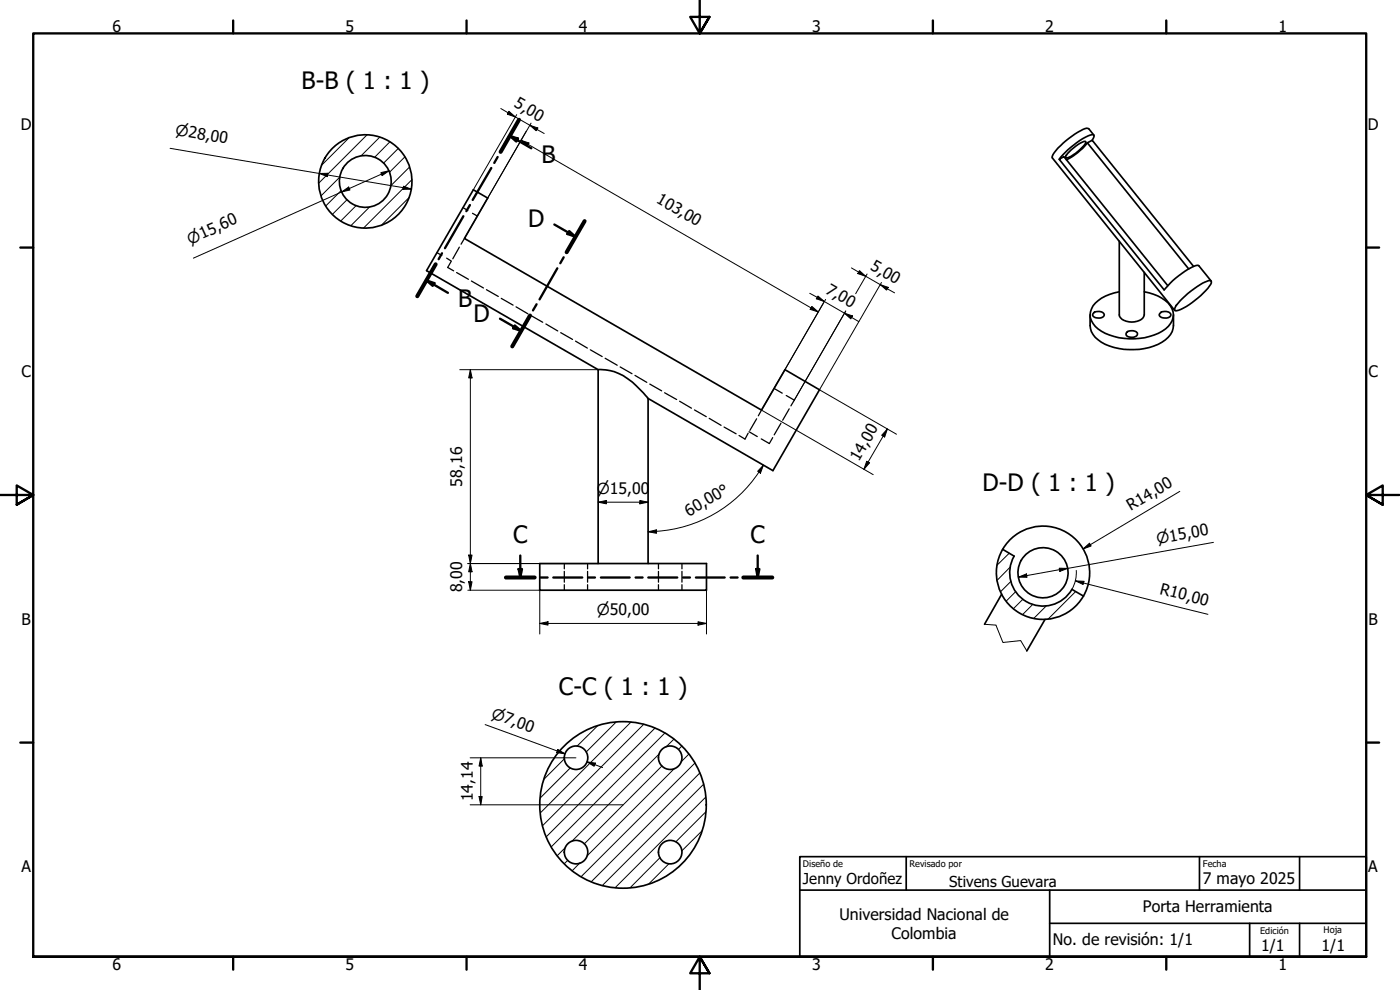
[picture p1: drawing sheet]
<svg xmlns="http://www.w3.org/2000/svg" width="420mm" height="297mm" viewBox="0 0 420 297" stroke-linecap="round" stroke-linejoin="round" font-family="sans-serif">
<!-- layer: Sombreado (ISO) -->
<g fill="none" stroke="#000" stroke-width=".3">
<path d="M102 53.1l-5.6 5.6M102.4 57.2l-4.6 4.6M104.1 59.9l-4.3 4.3M104.8 41.3l-8.3 8.3M110.2 40.4l-14.5 14.5M114 41.1l-5.7 5.7M117 42.5l-4.5 4.7M119.5 44.6l-4.4 4.3M121.5 47l-4.6 4.7M122.8 59.2l-8.3 8.3M122.9 50.1l-5.6 5.6M123.6 53.9l-14.4 14.5"/>
<path d="M106.9 61.6l-4.6 4.7M110.9 62.1l-5.6 5.6M302.9 166l-3.7 3.6M303.2 170.1l-3.9 4M303.4 174.4l-3.1 3.1M304.9 177.5l-2.9 2.8M307 179.8l-2.8 2.8M322.8 177.5l-8.2 8.2M309.9 181.3l-3 3.1M314 181.8l-3.7 3.7M179.3 217.8l-6.1 6.1M184.9 216.6l-9 9.1"/>
<path d="M189.4 216.6l-27.2 27.3M193.2 217.3l-30.4 30.5M196.6 218.4l-32.7 32.7M199.6 219.9l-34.2 34.2M169.4 227.6l-6.1 6.2M171.1 230.4l-9 9M197.9 226.2l-26.3 26.3M198.7 229.8l-23.4 23.4M202.3 221.7l-2.5 2.4M202.4 230.6l-26.3 26.2M204.7 223.8l-1.1 1.1M206.8 226.2l-2.4 2.4"/>
<path d="M208.6 228.9l-34.2 34.2M210.1 231.9l-32.7 32.7M211.2 235.3l-30.4 30.4M211.8 239.1l-27.2 27.3M169.5 254.4l-2.3 2.4M170.4 258.1l-1.1 1.1M174.1 258.8l-2.4 2.5M198.1 257.3l-9 9.1M200.9 259.1l-6.2 6.1M210.8 249.2l-6.2 6.1M211.8 243.6l-9 9"/>
</g>
<!-- layer: Oculto (ISO) -->
<g fill="none" stroke="#000" stroke-width=".38">
<path d="M131.1 75.8l1.5 .8M134 77.5l1.4 .8M135.4 78.5l-1 1.7 1.7 1.1M137.9 74.2l-2 3.4M138.9 62.3l1.5 .9M139.4 71.6l-1 1.7M141.8 64l1.5 .8M137 81.8l3.6 2M141.5 84.3l3.6 2.1M146 86.9l3.5 2M150.4 89.5l3.6 2.1M154.9 92.1l3.5 2.1"/>
<path d="M159.3 94.7l3.6 2M163.8 97.2l3.6 2.1M168.3 99.8l3.5 2M172.7 102.3l3.6 2.1M177.2 105l3.5 2M181.6 107.5l3.6 2.1M186.1 110.1l3.6 2M190.6 112.6l3.5 2.1M195 115.2l3.6 2.1M199.5 117.8l3.6 2.1M232.3 116.6l2.5 1.4M236 118.7l2.4 1.4-1 1.7"/>
<path d="M204 120.4l3.5 2.1M208.4 123l3.6 2M212.9 125.5l3.5 2.1M217.3 128.1l3.6 2.1M224.5 130l-.9 1.7-1.8-1M224.8 129.5l2.5 1.5M227.1 125.7l-2.1 3.4M228.5 123l-.9 1.8M231.9 131.3l-1 1.8-2.4-1.4M234.4 127l-2.1 3.5M236.9 122.7l-2 3.4M169.4 169.1v1.6"/>
<path d="M169.4 171.4v3.3M169.4 175.4v1.7M176.3 169.1v1.6M176.3 171.4v3.3M176.3 175.4v1.7M197.6 169.1v1.6M197.6 171.4v3.3M197.6 175.4v1.7M204.7 169.1v1.6M204.7 171.4v3.3M204.7 175.4v1.7"/>
</g>
<!-- layer: Visible (ISO) -->
<g fill="none" stroke="#000" stroke-width=".51">
<path d="M320.9 45.5a10.7 10.7 0 0 1 4.7-3.1l.2 .1a1.27 1.27 0 0 1-.6 1.3 10.5 10.5 0 0 1-5.4 3.6l.2-.9zM326.3 42.8l1.5-.7 30.4 37.8M326.3 42.8a17.4 17.4 0 0 1-6.3 5.1M326.3 42.8l30.4 37.9M327.8 42.1a1.52 1.52 0 0 0 .4-1.6 7.9 7.9 0 0 0-5.1 2.3l-2.7 2.2-2.5 2.8M328.3 40.6l-1.5-1.9a1.55 1.55 0 0 0-1.8 .1 23.6 23.6 0 0 0-9.2 8v.6l36.8 45.7M335.9 72.4v22.1a3.8 3.8 0 0 0 4.6 2.1 2.9 2.9 0 0 0 2.9-2.1v-12.8M327.2 94.5a7.7 7.7 0 0 0 1.5 6.7 16.9 16.9 0 0 0 13.3 3.6 13.1 13.1 0 0 0 9.3-4.4 8.2 8.2 0 0 0 .9-5.9M328.1 94a2.14 2.14 0 0 1 3.3 .4 2.07 2.07 0 0 1-3.5 .3zM335.9 87.6a10.7 10.7 0 0 0-8.3 5 5.3 5.3 0 0 0 2.9 6.8 19 19 0 0 0 19.3-.7 5 5 0 0 0-.1-8.5 13.5 13.5 0 0 0-6.3-2.6M338.4 99.5l1.1-.3a1.29 1.29 0 0 1 1.8 1.3 2.3 2.3 0 0 1-3.4-.1l.2-.6zM348.4 93.7l1-.2a1.37 1.37 0 0 1 1.9 1.2 2.37 2.37 0 0 1-3.4 0z"/>
<path d="M354.1 90.3a26.1 26.1 0 0 1 8.7-6.1l.7 .1a1.33 1.33 0 0 1-.5 1.5 24.2 24.2 0 0 1-9.7 7.4l-.7-.1a1.88 1.88 0 0 1 1-2.1zM363.5 84.3l-3.7-4.6a4 4 0 0 0-3.3 1.1 27.7 27.7 0 0 0-7.1 6.2l-31.5-39.2 1.4-.8 31.2 38.7M179.5 110.9l-51.5-29.7 14-24.3 4.4 2.5-7 12.2 89.1 51.4 7.1-12.1 10.3 6.1-13.9 24.2-37.5-21.6M179.5 110.9a14.4 14.4 0 0 1 11.5 4.9l3.5 3.8M179.5 110.9v58.2M194.5 119.6v49.5M162 169.1h50v8h-50zM300.6 178.3l-5.1 9M300.9 164.8l3.5 2a10 10 0 0 0 3.6 13.7 10 10 0 0 0 13.7-3.7l3.5 2.1M313.6 185.9l-5.4 9.4"/>
<circle cx="109.6" cy="54.4" r="7.8"/>
<circle cx="109.6" cy="54.4" r="14"/>
<circle cx="313" cy="171.8" r="14"/>
<circle cx="313" cy="171.8" r="7.5"/>
<circle cx="172.9" cy="227.3" r="3.5"/>
<circle cx="201.1" cy="227.3" r="3.5"/>
<circle cx="172.9" cy="255.7" r="3.5"/>
<circle cx="187" cy="241.5" r="25"/>
<circle cx="201.1" cy="255.7" r="3.5"/>
</g>
<path d="M295.5 187.3l3.4 .3 2.1 5.2 5.3-.6 1.9 3.1" fill="none" stroke="#000" stroke-width=".3"/>
<g fill="none" stroke="#000" stroke-width=".7">
<path d="M155.8 35.9l-5.6 9.7M147.4 50.4l-5.5 9.6M149.4 47.1l-1.1 1.8M153 40.8l2.4 .8-.5 .9zM153 40.8l6.4 3.7M130.7 79.3l-5.5 9.6M132.7 76l-1.1 1.8M139.1 64.9l-5.6 9.6M141 61.5l-1 1.9M166.4 67.4l6.3 3.6M169.2 77.2l-1.1 1.8M170.8 69.3l1.9 1.7-2.4-.8z"/>
<path d="M175.5 66.3l-5.4 9.4M128 84.1l2.4 .8-.5 .9zM128 84.1l6.4 3.8M150.1 95.6l6.3 3.7M154.5 97.6l1.9 1.7-2.4-.8zM159.1 94.7l-5.4 9.2M161 91.3l-1 1.8M167.3 80.5l-5.4 9.3M151.8 173.3h8.7M155.6 170.7h1.1l-.6 2.6zM156.1 166.7v6.6M162.2 173.3h2.1"/>
<path d="M166.1 173.3h8.7M176.5 173.3h2.1M180.3 173.3h8.7M190.8 173.3h2M194.6 173.3h8.7M205 173.3h2.1M208.9 173.3h8.6M219.3 173.3h2.1M223.1 173.3h8.7M226.9 170.7h1l-.5 2.6zM227.4 166.7v6.6"/>
</g>
<path d="M155.8 35.9l-5.6 9.7M130.7 79.3l-5.5 9.6M175.5 66.3l-5.4 9.4M159.1 94.7l-5.4 9.2M151.8 173.3h8.7M223.1 173.3h8.7" fill="none" stroke="#000" stroke-width="1.2"/>
<path d="M153 40.8l2.4 .8-.5 .9zM170.8 69.3l1.9 1.7-2.4-.8zM128 84.1l2.4 .8-.5 .9zM154.5 97.6l1.9 1.7-2.4-.8zM155.6 170.7h1.1l-.6 2.6zM226.9 170.7h1l-.5 2.6z" fill="#000"/>
<!-- layer: Borde (ISO) -->
<g fill="none" stroke="#000" stroke-width=".7">
<path d="M70 6.1v3.9M140 6.1v3.9M210 0v10l-2.9-4.9h5.8l-2.9 4.9 2.9-4.9M280 6.1v3.9M350 6.1v3.9M6.1 74.3h3.9M410 74.3h3.9M0 148.5h10l-5-2.8v5.7l5-2.9-5 2.9M420 148.5h-10l5-2.8v5.7l-5-2.9 5 2.9M6.1 222.8h3.9M410 222.8h3.9M10 287.1v-277.1h400v277.1h-400h400"/>
<path d="M70 287.1v3.8M140 287.1v3.8M212.9 292l-2.9-4.9 2.9 4.9h-5.8l2.9-4.9v9.9M280 287.1v3.8M350 287.1v3.8"/>
</g>
<path d="M240 257h170v30.1h-170zM272 257v10.1M360 257v10.1M390 257v10.1M240 267.1h170M315 277h95M315 267.1v20M375 277v10.1M390 277v10.1" fill="none" stroke="#000" stroke-width=".51"/>
<!-- layer: Cota (ISO) -->
<g fill="none" stroke="#000" stroke-width=".3">
<path d="M150.3 32.6l13 7.5M152.7 33.4l2 1.7-2.4-.8zM155.1 34.4l-13.1 22.5M157.9 39.4l-18.5 32.2M159 37.6l2.4 .8-.5 .8zM159.4 36.9l-13 22.5M51.1 44.5l72.3 12.3M95.9 52.1l2.5-.1-.2 1zM102.6 57.6l2-1.5 .4 .9zM114.3 51.8l2.5-.6-2.1 1.5zM116.8 51.2l-58.8 26.3M121.1 55.9l2.3 .9h-2.5z"/>
<path d="M156.3 42.1l2.4 .8-.4 .9zM156.3 42.1l89.3 51.5M243 88l14.7 8.5M243.6 91.9l2 1.7-2.5-.8zM245.5 88.8l1.9 1.7-2.4-.9zM247.1 90.9l-18.6 32.1 33.6 19.4M247.8 89.8l-12.2 21.1M253.4 94l2.4 .8-.5 .9zM253.8 93.3l-15.4 26.8M255.5 80.4l13 7.5M257.9 81.2l1.9 1.7-2.4-.8zM260.2 82.2l-3.4 5.9"/>
<path d="M264.2 85.4l2.4 .8-.5 .8zM264.5 84.8l-18.6 32.2 23.1 13.3M138 110.9h41.5M141.2 110.9l.5 2.5h-1zM141.2 110.9v66.2M229.1 139.6l-.9 2.4-.8-.6zM229.1 139.6l-1.3 2.1M260.1 138.4l.9 .5-1.7 1.9zM266.3 128.7l-.8 2.4-.9-.5zM266.3 128.7l-7 12.1M179.5 150.7l2.5-.5v1zM179.5 150.7h15"/>
<path d="M192 150.2l2.5 .5-2.5 .5zM194.5 159.6l2.5-.6v1zM197 159.5l-2.5 .1M227.8 141.6a40 40 0 0 1-30.8 17.8M354.1 147.4l-29 17.3M140.4 177.1h21.6v13.1M140.4 169.1h39.1M140.7 174.5h1l-.5 2.6zM140.7 166.5h1l-.5 2.6zM141.2 169.1l.5 2.5h-1zM212 177.1v13.1M305.7 173.2l2.3-1 .2 1z"/>
<path d="M317.9 170.5h2.5l-2.3 .9zM322.8 174.3l2.5 .1-.2 1zM322.8 174.3l39.7 10M323 171.2a10 10 0 0 1-1.3 5.6M325.1 164.7l1.9-1.7 .5 .8zM364.2 162.7l-58.5 10.5M162 187.1l2.5-.6v1.1zM162 187.1h50M209.5 186.5l2.5 .6-2.5 .5zM145.6 217.4l23.9 8.8-2.3-.9M141.1 227.4h31.7M143.8 239h.9l-.4 2.5z"/>
<path d="M144.3 227.4l.4 2.5h-.9zM144.3 227.4v14.1M167.4 224.8l2.1 1.4-2.4-.4zM176.1 228.6l2.6 .4-.4 .9zM176.1 228.6l4.7 1.7M141.1 241.5h45.9"/>
</g>
<g fill="#000">
<path d="M152.7 33.4l2 1.7-2.4-.8zM159 37.6l2.4 .8-.5 .8zM95.9 52.1l2.5-.1-.2 1zM102.6 57.6l2-1.5 .4 .9zM114.3 51.8l2.5-.6-2.1 1.5zM121.1 55.9l2.3 .9h-2.5zM156.3 42.1l2.4 .8-.4 .9zM243.6 91.9l2 1.7-2.5-.8zM245.5 88.8l1.9 1.7-2.4-.9zM253.4 94l2.4 .8-.5 .9zM257.9 81.2l1.9 1.7-2.4-.8zM264.2 85.4l2.4 .8-.5 .8z"/>
<path d="M141.2 110.9l.5 2.5h-1zM260.1 138.4l.9 .5-1.7 1.9zM266.3 128.7l-.8 2.4-.9-.5zM179.5 150.7l2.5-.5v1zM192 150.2l2.5 .5-2.5 .5zM194.5 159.6l2.5-.6v1zM229.1 139.6l-.9 2.4-.8-.6zM140.7 174.5h1l-.5 2.6zM140.7 166.5h1l-.5 2.6zM141.2 169.1l.5 2.5h-1zM305.7 173.2l2.3-1 .2 1zM317.9 170.5h2.5l-2.3 .9z"/>
<path d="M322.8 174.3l2.5 .1-.2 1zM325.1 164.7l1.9-1.7 .5 .8zM162 187.1l2.5-.6v1.1zM209.5 186.5l2.5 .6-2.5 .5zM143.8 239h.9l-.4 2.5zM144.3 227.4l.4 2.5h-.9zM167.4 224.8l2.1 1.4-2.4-.4zM176.1 228.6l2.6 .4-.4 .9z"/>
</g>
<g font-size="7.2">
<text x="90.5" y="26.8">B-B ( 1 : 1 )</text>
<text x="162.5" y="48.9">B</text>
<text x="158.5" y="68.2">D</text>
<text x="137.5" y="92.2">B</text>
<text x="142.1" y="96.5">D</text>
<text x="294.9" y="147.3">D-D ( 1 : 1 )</text>
<text x="154" y="163.1">C</text>
<text x="225.2" y="163.1">C</text>
<text x="167.7" y="208.5">C-C ( 1 : 1 )</text>
</g>
<g font-size="4.8">
<text x="33.7" y="9.6">6</text>
<text x="103.7" y="9.6">5</text>
<text x="173.7" y="9.6">4</text>
<text x="243.7" y="9.6">3</text>
<text x="313.7" y="9.6">2</text>
<text x="383.7" y="9.6">1</text>
<text x="154" y="31.9" transform="rotate(30 154 31.9)">5,00</text>
<text x="6.2" y="38.9">D</text>
<text x="410.5" y="38.9">D</text>
<text x="196.7" y="60.6" transform="rotate(30 196.7 60.6)">103,00</text>
<text x="261" y="80.8" transform="rotate(30 261 80.8)">5,00</text>
<text x="247.6" y="87.8" transform="rotate(30 247.6 87.8)">7,00</text>
<text x="6.4" y="113.1">C</text>
<text x="410.7" y="113.1">C</text>
<text x="257.7" y="138.7" transform="rotate(-60 257.7 138.7)">14,00</text>
<text x="138.7" y="146" transform="rotate(-90 138.7 146)">58,16</text>
<text x="206.8" y="155" transform="rotate(-30 206.8 155)">60,00°</text>
<text x="339.3" y="153.4" transform="rotate(-31 339.3 153.4)">R14,00</text>
<text x="138.7" y="177.7" transform="rotate(-90 138.7 177.7)">8,00</text>
<text x="347.9" y="178.2" transform="rotate(14 347.9 178.2)">R10,00</text>
<text x="6.4" y="187.4">B</text>
<text x="410.7" y="187.4">B</text>
<text x="141.9" y="240.4" transform="rotate(-90 141.9 240.4)">14,14</text>
<text x="6.4" y="261.7">A</text>
<text x="410.7" y="261.7">A</text>
<text x="361" y="265.1">7 mayo 2025</text>
<text x="343" y="273.7">Porta Herramienta</text>
<text x="251.9" y="276">Universidad Nacional de</text>
<text x="267.6" y="281.7">Colombia</text>
<text x="316" y="283.6">No. de revisión: 1/1</text>
<text x="378.5" y="285.2">1/1</text>
<text x="396.6" y="285.4">1/1</text>
<text x="33.7" y="290.9">6</text>
<text x="103.7" y="290.9">5</text>
<text x="173.7" y="290.9">4</text>
<text x="243.7" y="290.9">3</text>
<text x="313.7" y="290.9">2</text>
<text x="383.7" y="290.9">1</text>
</g>
<g font-size="4.6">
<text x="52.5" y="40.5" transform="rotate(10 52.5 40.5)">⌀28,00</text>
<text x="57.1" y="73.4" transform="rotate(-24 57.1 73.4)">⌀15,60</text>
<text x="179.1" y="148.3">⌀15,00</text>
<text x="347.3" y="163.3" transform="rotate(-10 347.3 163.3)">⌀15,00</text>
<text x="179.1" y="184.6">⌀50,00</text>
<text x="147.2" y="215.4" transform="rotate(20 147.2 215.4)">⌀7,00</text>
</g>
<g font-size="4.5">
<text x="241" y="265.1">Jenny Ordoñez</text>
<text x="284.9" y="266">Stivens Guevara</text>
</g>
<g font-size="2.7">
<text x="241" y="260.2">Diseño de</text>
<text x="273" y="260.1">Revisado por</text>
<text x="361" y="260.1">Fecha</text>
<text x="378.2" y="280.3">Edición</text>
<text x="397.2" y="280">Hoja</text>
</g>
</svg>
